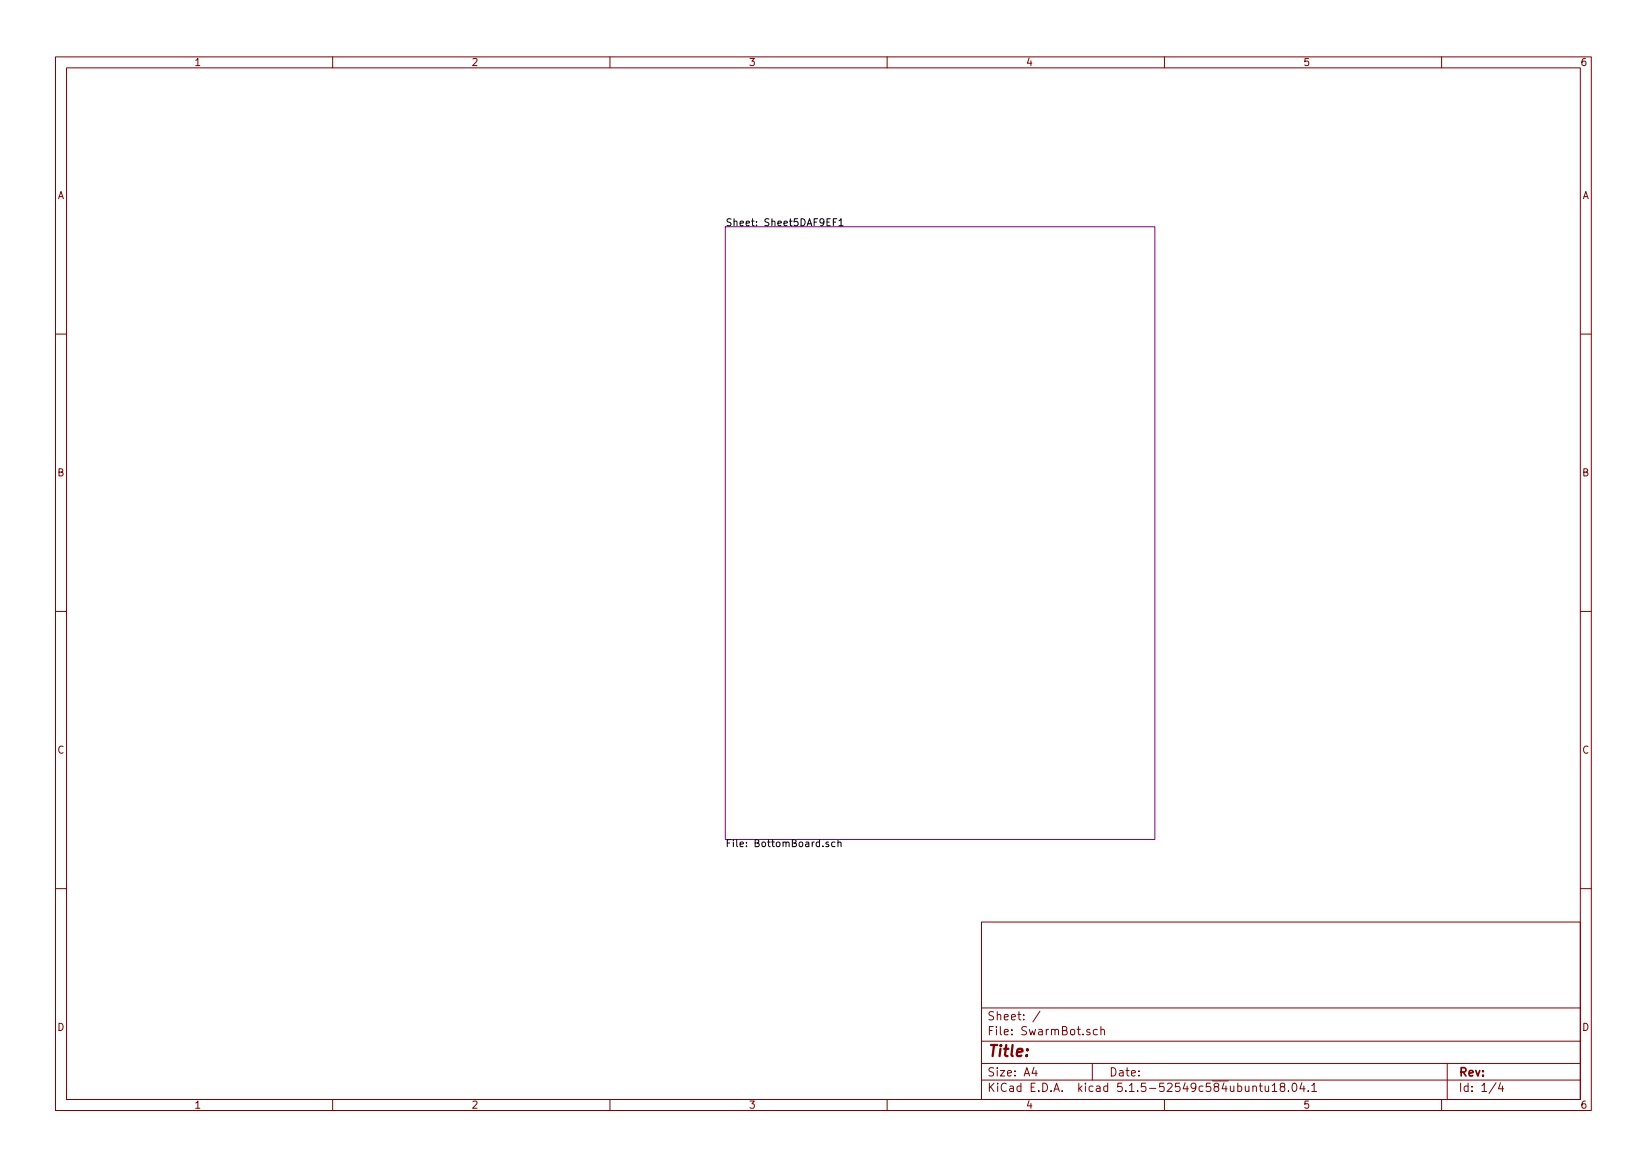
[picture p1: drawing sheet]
<svg xmlns="http://www.w3.org/2000/svg" width="297mm" height="210mm" viewBox="0 0 297 210" stroke-linecap="round" stroke-linejoin="round" font-family="sans-serif">
<g fill="none" stroke="#840000" stroke-width=".18">
<path d="M10 10.3h277v189.9h-277zM12 12.2h273v186.1h-273zM60 10.3v1.9M110 10.3v1.9M160 10.3v1.9M210 10.3v1.9M260 10.3v1.9M10 60.2h2M285 60.2h2M10 110.3h2M285 110.3h2M10 160.2h2"/>
<path d="M177 166.3h108v32h-108zM285 160.2h2M60 198.3v1.9M110 198.3v1.9M160 198.3v1.9M177 194.8h108M177 191.8h108M177 187.8h108M177 181.8h108M186.5 192.5l-.4 1h1M186.8 193v1M187.6 182.3l-1.3 2"/>
<path d="M196.5 185.7l-.3-.1-.2 .2 .1 .2 .4 .2v.3h-.5M197 191.8v3M197.9 185.7l-.4-.1-.3 .3 .1 .6 .2 .1 .4-.1M198.6 185.7l.2-.1 .3 .1 .1 .9M198.6 185.1v1.5M210 198.3v1.9M226 196l.2-.2 .3 .1 .1 .9M227.1 195.8h.6M227.3 195.3v1.3l.4 .2M228.2 195.8v.9l.4 .1 .2-.1M228.8 195.8v1M229.4 195.8l.5-.5v1.5"/>
<path d="M229.4 196.8h.9M231.2 196l-.3-.2v-.3l.3-.2 .4 .1 .1 .2-.1 .3-.6 .1-.1 .3v.4l.3 .1 .4-.1 .1-.2v-.2l-.3-.3M232.4 196.7v.1M233.1 195.5l.3-.2a.8 .8 0 0 1 .5 .8 .8 .8 0 0 1-.5 .7l-.3-.1-.1-.4zM234.8 195.2l-.4 1.1h1M235.2 195.8v1M235.9 196.7v.1M236.6 195.8l.4-.5v1.5M236.6 196.8h.8M260 198.3v1.9M261 191.8v6.5M269.8 195.2l-1.2 2"/>
<path d="M270.6 195.2l-.3 1.1h.9M271 195.8v1"/>
</g>
<path d="M130.8 40.9h77.5v110.5h-77.5z" fill="none" stroke="#840084" stroke-width=".18"/>
<path d="M150.9 39.4h-.6v1.3M151.3 39.8l.4-.4v1.3M150.3 40.1h.4M151.3 40.7h.7M149.4 151.9l-.3-.1-.2 .2 .1 .2 .4 .1v.3h-.5M150.6 151.9l-.4-.1-.2 .3 .1 .5h.5M151.1 152l.2-.2 .3 .1 .1 .8M151.1 151.4v1.3" fill="none" stroke="#000" stroke-width=".18"/>
<text font-size="2.8" fill="#840000" x="178" y="190.5">Title:</text>
<g font-size="2.1" fill="#840000">
<text x="178" y="184">Sheet: /</text>
<text x="178" y="186.7">File: SwarmBot.sch</text>
<text x="178" y="196.9">KiCad E.D.A. kicad 5.1.5-52549c584ubuntu18.04.1</text>
<text x="178" y="194.1">Size: A4</text>
<text x="200" y="194.1">Date:</text>
<text x="263" y="194.1">Rev:</text>
<text x="263" y="196.9">Id: 1/4</text>
</g>
<g font-size="1.8" fill="#840000">
<text x="35" y="11.9">1</text>
<text x="85" y="11.9">2</text>
<text x="135" y="11.9">3</text>
<text x="185" y="11.9">4</text>
<text x="235" y="11.9">5</text>
<text x="285" y="11.9">6</text>
<text x="10.4" y="35.9">A</text>
<text x="285.4" y="35.9">A</text>
<text x="10.4" y="85.9">B</text>
<text x="285.4" y="85.9">B</text>
<text x="10.4" y="135.9">C</text>
<text x="285.4" y="135.9">C</text>
<text x="10.4" y="185.9">D</text>
<text x="285.4" y="185.9">D</text>
<text x="35" y="199.9">1</text>
<text x="85" y="199.9">2</text>
<text x="135" y="199.9">3</text>
<text x="185" y="199.9">4</text>
<text x="235" y="199.9">5</text>
<text x="285" y="199.9">6</text>
</g>
<g font-size="1.8">
<text x="130.8" y="40.8">Sheet: Sheet5DAF9EF1</text>
<text x="130.8" y="152.7">File: BottomBoard.sch</text>
</g>
</svg>
